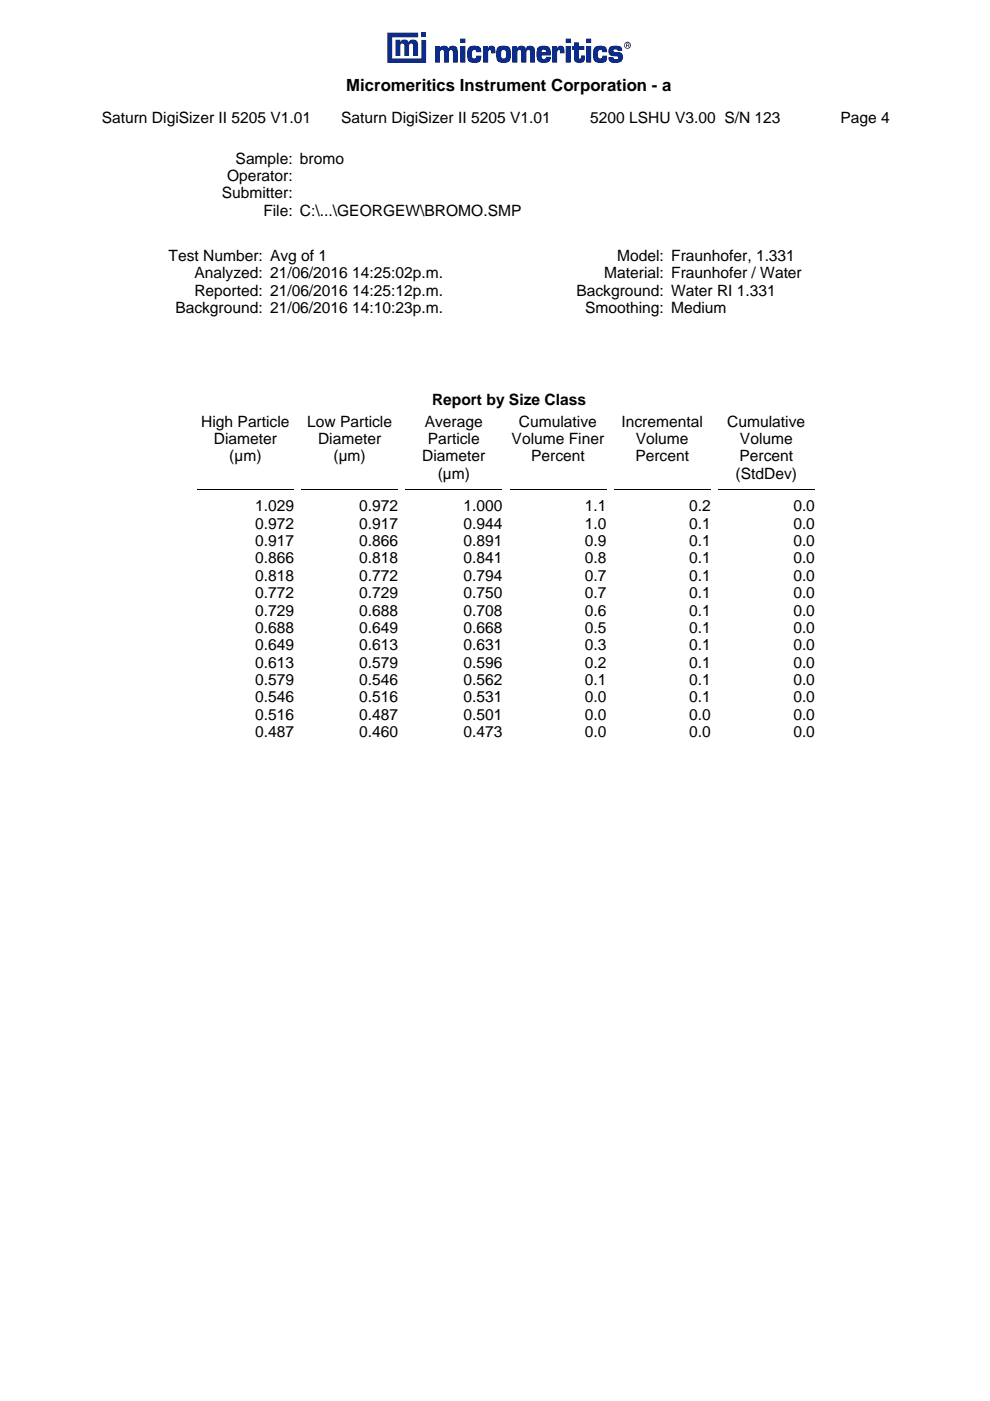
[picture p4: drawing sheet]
<svg xmlns="http://www.w3.org/2000/svg" width="210mm" height="297mm" viewBox="0 0 210 297" stroke-linecap="round" stroke-linejoin="round" font-family="sans-serif">
<g fill="#0d2b88">
<path d="M89.3 6.9h1.1v1h-1.1z"/>
<path d="M82.1 6.9h6.6v1h-5.5v4.5h6.2v-3.9h1v4.8h-8.3z"/>
<path d="M83.9 8.4h1v.5a.99 .99 0 0 1 1-.5 .99 .99 0 0 1 .8 .6 1.01 1.01 0 0 1 1.2-.6 1.01 1.01 0 0 1 .8 1.1v2.4h-1.1v-1.9a.49 .49 0 0 0-.3-.8 .49 .49 0 0 0-.5 .7v2h-1.1v-2.4a.44 .44 0 0 0-.7-.1l-.1 2.5h-1z"/>
</g>
<g fill="#0f238d">
<path d="M92.3 9.8h1v.4a1.04 1.04 0 0 1 .9-.5 1.04 1.04 0 0 1 .9 .7 .99 .99 0 0 1 1.2-.7 .99 .99 0 0 1 .7 1.2v2.4h-.9v-2.1a.47 .47 0 0 0-.5-.6 .47 .47 0 0 0-.4 .6v2.1h-1l-.1-2.5a.47 .47 0 0 0-.6-.2 .47 .47 0 0 0-.2 .6v2.1h-1z"/>
<path d="M99.4 10.2a2.12 2.12 0 0 1 2.4-.2l.3 1h-1.1v-.3l-.7-.1a1.83 1.83 0 0 0 0 1.8l.7-.1v-.5h1.1a1.19 1.19 0 0 1-1.5 1.5 1.16 1.16 0 0 1-1.5-1.2v-1.1z"/>
<path d="M102.5 9.8h1v.5a.8 .8 0 0 1 .9-.6 .8 .8 0 0 1 .6 .9l.1 .7h-.9l-.1-.6h-.4l-.2 2.6h-1z"/>
<path d="M108.7 9.8h1v.4a1.07 1.07 0 0 1 1-.5 1.07 1.07 0 0 1 .9 .7 .97 .97 0 0 1 1.1-.7 .97 .97 0 0 1 .8 1.2v2.4h-1v-2.1a.47 .47 0 0 0-.5-.6 .47 .47 0 0 0-.4 .6v2.1h-1v-2.5a.47 .47 0 0 0-.7-.2 .47 .47 0 0 0-.2 .6v2.1h-1z"/>
<path d="M117.1 9.8h1v.5a.81 .81 0 0 1 1-.6 .81 .81 0 0 1 .6 .9v.7h-.9l-.1-.6h-.4a3.6 3.6 0 0 0-.1 2.1v.5h-1.1z"/>
<path d="M121.8 9h.9v.8h1.2v.8h-1.2l.1 1.8h.4v-.6h.8a1.14 1.14 0 0 1-.2 1.2 1.14 1.14 0 0 1-1.3 .3 .8 .8 0 0 1-.7-1v-1.7h-.5v-.8h.5z"/>
<path d="M126.1 10.2a2.09 2.09 0 0 1 2.4-.2l.3 1h-1a.49 .49 0 0 0-.5-.4 .49 .49 0 0 0-.5 .4 1.46 1.46 0 0 0 .3 1.4 .48 .48 0 0 0 .7-.3v-.3h1a1.15 1.15 0 0 1-.3 1.2 1.15 1.15 0 0 1-1.2 .3 1.19 1.19 0 0 1-1.5-1.2v-1.1z"/>
<path d="M129.4 10l1.2-.3a.99 .99 0 0 1 1.4 1h-1l-.3-.2-.6 .1v.3l.5 .1a1.12 1.12 0 0 1 1.5 1.1 1.15 1.15 0 0 1-1.5 1.2 1.14 1.14 0 0 1-1.5-1.2h1l.2 .4h.6l.2-.2-.2-.4a1.69 1.69 0 0 1-1.8-.7l.1-.9z"/>
<path d="M97.6 8.2h1.1v.9h-1.1zM97.6 9.8h1.1v3.5h-1.1z"/>
<path d="M105.5 10.1a2.42 2.42 0 0 1 2.6 0 3.8 3.8 0 0 1-.1 2.9 2.37 2.37 0 0 1-2.4-.1 3.7 3.7 0 0 1-.1-2.8zM106.4 10.8l-.1 .2a1.46 1.46 0 0 0 .2 1.4 .54 .54 0 0 0 .8-.4 .97 .97 0 0 0-.5-1.4z"/>
<path d="M114.1 10.1a2.14 2.14 0 0 1 2.4 0l.3 .8v.8h-1.9v.6a.51 .51 0 0 0 .6 .2 .51 .51 0 0 0 .3-.4h1a1.13 1.13 0 0 1-1.5 1.2 1.34 1.34 0 0 1-1.5-1.8zM115 10.5l-.1 .5h.9v-.3a.54 .54 0 0 0-.8-.2z"/>
<path d="M120 8.2h1v.9h-1zM120 9.8h1v3.5h-1z"/>
<path d="M124.4 8.2h1v.9h-1zM124.4 9.8h1v3.5h-1z"/>
</g>
<g fill="#0d2b88">
<path d="M92.3 9.8h1v.4a1.04 1.04 0 0 1 .9-.5 1.04 1.04 0 0 1 .9 .7 .99 .99 0 0 1 1.2-.7 .99 .99 0 0 1 .7 1.2v2.4h-.9v-2.1a.47 .47 0 0 0-.5-.6 .47 .47 0 0 0-.4 .6v2.1h-1l-.1-2.5a.47 .47 0 0 0-.6-.2 .47 .47 0 0 0-.2 .6v2.1h-1z"/>
<path d="M99.4 10.2a2.12 2.12 0 0 1 2.4-.2l.3 1h-1.1v-.3l-.7-.1a1.83 1.83 0 0 0 0 1.8l.7-.1v-.5h1.1a1.19 1.19 0 0 1-1.5 1.5 1.16 1.16 0 0 1-1.5-1.2v-1.1z"/>
<path d="M102.5 9.8h1v.5a.8 .8 0 0 1 .9-.6 .8 .8 0 0 1 .6 .9l.1 .7h-.9l-.1-.6h-.4l-.2 2.6h-1z"/>
<path d="M108.7 9.8h1v.4a1.07 1.07 0 0 1 1-.5 1.07 1.07 0 0 1 .9 .7 .97 .97 0 0 1 1.1-.7 .97 .97 0 0 1 .8 1.2v2.4h-1v-2.1a.47 .47 0 0 0-.5-.6 .47 .47 0 0 0-.4 .6v2.1h-1v-2.5a.47 .47 0 0 0-.7-.2 .47 .47 0 0 0-.2 .6v2.1h-1z"/>
<path d="M117.1 9.8h1v.5a.81 .81 0 0 1 1-.6 .81 .81 0 0 1 .6 .9v.7h-.9l-.1-.6h-.4a3.6 3.6 0 0 0-.1 2.1v.5h-1.1z"/>
<path d="M121.8 9h.9v.8h1.2v.8h-1.2l.1 1.8h.4v-.6h.8a1.14 1.14 0 0 1-.2 1.2 1.14 1.14 0 0 1-1.3 .3 .8 .8 0 0 1-.7-1v-1.7h-.5v-.8h.5z"/>
<path d="M126.1 10.2a2.09 2.09 0 0 1 2.4-.2l.3 1h-1a.49 .49 0 0 0-.5-.4 .49 .49 0 0 0-.5 .4 1.46 1.46 0 0 0 .3 1.4 .48 .48 0 0 0 .7-.3v-.3h1a1.15 1.15 0 0 1-.3 1.2 1.15 1.15 0 0 1-1.2 .3 1.19 1.19 0 0 1-1.5-1.2v-1.1z"/>
<path d="M129.4 10l1.2-.3a.99 .99 0 0 1 1.4 1h-1l-.3-.2-.6 .1v.3l.5 .1a1.12 1.12 0 0 1 1.5 1.1 1.15 1.15 0 0 1-1.5 1.2 1.14 1.14 0 0 1-1.5-1.2h1l.2 .4h.6l.2-.2-.2-.4a1.69 1.69 0 0 1-1.8-.7l.1-.9z"/>
<path d="M97.6 8.2h1.1v.9h-1.1zM97.6 9.8h1.1v3.5h-1.1z"/>
<path d="M105.5 10.1a2.42 2.42 0 0 1 2.6 0 3.8 3.8 0 0 1-.1 2.9 2.37 2.37 0 0 1-2.4-.1 3.7 3.7 0 0 1-.1-2.8zM106.4 10.8l-.1 .2a1.46 1.46 0 0 0 .2 1.4 .54 .54 0 0 0 .8-.4 .97 .97 0 0 0-.5-1.4z"/>
<path d="M114.1 10.1a2.14 2.14 0 0 1 2.4 0l.3 .8v.8h-1.9v.6a.51 .51 0 0 0 .6 .2 .51 .51 0 0 0 .3-.4h1a1.13 1.13 0 0 1-1.5 1.2 1.34 1.34 0 0 1-1.5-1.8zM115 10.5l-.1 .5h.9v-.3a.54 .54 0 0 0-.8-.2z"/>
<path d="M120 8.2h1v.9h-1zM120 9.8h1v3.5h-1z"/>
<path d="M124.4 8.2h1v.9h-1zM124.4 9.8h1v3.5h-1z"/>
<path d="M132.4 9.6a.74 .74 0 0 1 1.4 0 .74 .74 0 0 1-1.4 0zM132.5 9.6a.57 .57 0 0 0 1.1 0 .57 .57 0 0 0-1.1 0zM132.8 9.2l.6 .1v.3l-.1 .1 .2 .3h-.2l-.2-.3h-.2v.3h-.1zM132.9 9.3v.3l.4-.1-.1-.2z"/>
</g>
<path d="M19.6 16h176.7v4.2h-176.7z" fill="#fff"/>
<path d="M41.8 103.8h20.5M63.9 103.8h20.5M86 103.8h20.5M108.1 103.8h20.5M130.2 103.8h20.5M152.3 103.8h20.5" fill="none" stroke="#000" stroke-width=".21"/>
<text font-size="3.6" x="73.4" y="19.3">Micromeritics Instrument Corporation - a</text>
<g font-size="3.3">
<text x="21.6" y="26.1">Saturn DigiSizer II 5205 V1.01</text>
<text x="72.4" y="26.1">Saturn DigiSizer II 5205 V1.01</text>
<text x="125.2" y="26.1">5200 LSHU V3.00 S/N 123</text>
<text x="178.3" y="26.1">Page 4</text>
<text x="50" y="34.7">Sample: bromo</text>
<text x="48.2" y="38.4">Operator:</text>
<text x="47.1" y="42.1">Submitter:</text>
<text x="55.9" y="45.8">File: C:\...\GEORGEW\BROMO.SMP</text>
<text x="35.8" y="55.3">Test Number: Avg of 1</text>
<text x="41.3" y="59">Analyzed: 21/06/2016 14:25:02p.m.</text>
<text x="128.2" y="59">Material: Fraunhofer / Water</text>
<text x="130.9" y="55.3">Model: Fraunhofer, 1.331</text>
<text x="41.2" y="62.7">Reported: 21/06/2016 14:25:12p.m.</text>
<text x="122.3" y="62.7">Background: Water RI 1.331</text>
<text x="37.2" y="66.3">Background: 21/06/2016 14:10:23p.m.</text>
<text x="124.1" y="66.3">Smoothing: Medium</text>
<text x="91.6" y="85.9">Report by Size Class</text>
<text x="42.7" y="90.5">High Particle</text>
<text x="45.4" y="94.1">Diameter</text>
<text x="65.2" y="90.5">Low Particle</text>
<text x="67.5" y="94.1">Diameter</text>
<text x="90.1" y="90.5">Average</text>
<text x="90.7" y="94.1">Particle</text>
<text x="108.5" y="94.1">Volume Finer</text>
<text x="110.1" y="90.5">Cumulative</text>
<text x="131.8" y="90.5">Incremental</text>
<text x="134.9" y="94.1">Volume</text>
<text x="154.3" y="90.5">Cumulative</text>
<text x="157" y="94.1">Volume</text>
<text x="48.6" y="97.8">(µm)</text>
<text x="70.7" y="97.8">(µm)</text>
<text x="89.6" y="97.8">Diameter</text>
<text x="92.8" y="101.5">(µm)</text>
<text x="112.7" y="97.8">Percent</text>
<text x="134.8" y="97.8">Percent</text>
<text x="156" y="101.5">(StdDev)</text>
<text x="156.9" y="97.8">Percent</text>
<text x="54.1" y="108.4">1.029</text>
<text x="54.1" y="112.1">0.972</text>
<text x="76.2" y="108.4">0.972</text>
<text x="76.2" y="112.1">0.917</text>
<text x="98.3" y="108.4">1.000</text>
<text x="98.3" y="112.1">0.944</text>
<text x="124.1" y="108.4">1.1</text>
<text x="124.1" y="112.1">1.0</text>
<text x="146.2" y="108.4">0.2</text>
<text x="146.2" y="112.1">0.1</text>
<text x="168.3" y="108.4">0.0</text>
<text x="168.3" y="112.1">0.0</text>
<text x="54.1" y="115.8">0.917</text>
<text x="54.1" y="119.5">0.866</text>
<text x="76.2" y="115.8">0.866</text>
<text x="76.2" y="119.5">0.818</text>
<text x="98.3" y="115.8">0.891</text>
<text x="98.3" y="119.5">0.841</text>
<text x="124.1" y="115.8">0.9</text>
<text x="124.1" y="119.5">0.8</text>
<text x="146.2" y="115.8">0.1</text>
<text x="146.2" y="119.5">0.1</text>
<text x="168.3" y="115.8">0.0</text>
<text x="168.3" y="119.5">0.0</text>
<text x="54.1" y="123.1">0.818</text>
<text x="76.2" y="123.1">0.772</text>
<text x="98.3" y="123.1">0.794</text>
<text x="124.1" y="123.1">0.7</text>
<text x="146.2" y="123.1">0.1</text>
<text x="168.3" y="123.1">0.0</text>
<text x="54.1" y="126.8">0.772</text>
<text x="54.1" y="130.5">0.729</text>
<text x="76.2" y="126.8">0.729</text>
<text x="76.2" y="130.5">0.688</text>
<text x="98.3" y="126.8">0.750</text>
<text x="98.3" y="130.5">0.708</text>
<text x="124.1" y="126.8">0.7</text>
<text x="124.1" y="130.5">0.6</text>
<text x="146.2" y="126.8">0.1</text>
<text x="146.2" y="130.5">0.1</text>
<text x="168.3" y="126.8">0.0</text>
<text x="168.3" y="130.5">0.0</text>
<text x="54.1" y="134.2">0.688</text>
<text x="54.1" y="137.9">0.649</text>
<text x="76.2" y="134.2">0.649</text>
<text x="76.2" y="137.9">0.613</text>
<text x="98.3" y="134.2">0.668</text>
<text x="98.3" y="137.9">0.631</text>
<text x="124.1" y="134.2">0.5</text>
<text x="124.1" y="137.9">0.3</text>
<text x="146.2" y="134.2">0.1</text>
<text x="146.2" y="137.9">0.1</text>
<text x="168.3" y="134.2">0.0</text>
<text x="168.3" y="137.9">0.0</text>
<text x="54.1" y="141.6">0.613</text>
<text x="76.2" y="141.6">0.579</text>
<text x="98.3" y="141.6">0.596</text>
<text x="124.1" y="141.6">0.2</text>
<text x="146.2" y="141.6">0.1</text>
<text x="168.3" y="141.6">0.0</text>
<text x="54.1" y="145.2">0.579</text>
<text x="54.1" y="148.9">0.546</text>
<text x="76.2" y="145.2">0.546</text>
<text x="76.2" y="148.9">0.516</text>
<text x="98.3" y="145.2">0.562</text>
<text x="98.3" y="148.9">0.531</text>
<text x="124.1" y="145.2">0.1</text>
<text x="124.1" y="148.9">0.0</text>
<text x="146.2" y="145.2">0.1</text>
<text x="146.2" y="148.9">0.1</text>
<text x="168.3" y="145.2">0.0</text>
<text x="168.3" y="148.9">0.0</text>
<text x="54.1" y="152.6">0.516</text>
<text x="76.2" y="152.6">0.487</text>
<text x="98.3" y="152.6">0.501</text>
<text x="124.1" y="152.6">0.0</text>
<text x="146.2" y="152.6">0.0</text>
<text x="168.3" y="152.6">0.0</text>
<text x="54.1" y="156.3">0.487</text>
<text x="76.2" y="156.3">0.460</text>
<text x="98.3" y="156.3">0.473</text>
<text x="124.1" y="156.3">0.0</text>
<text x="146.2" y="156.3">0.0</text>
<text x="168.3" y="156.3">0.0</text>
</g>
</svg>
